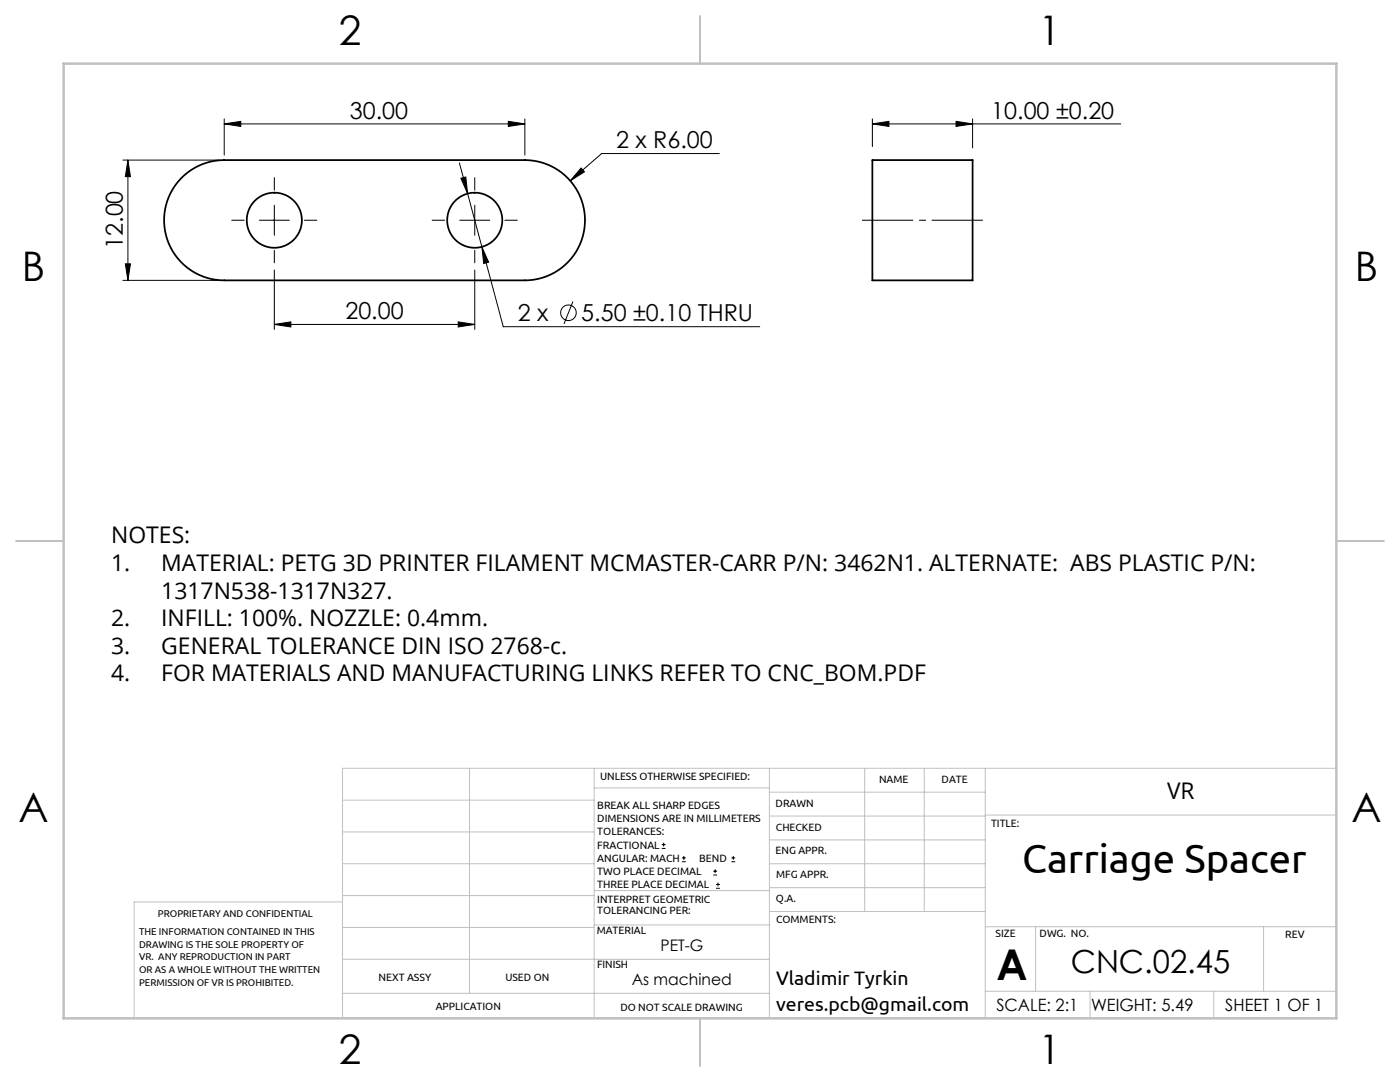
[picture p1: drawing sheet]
<svg xmlns="http://www.w3.org/2000/svg" width="279mm" height="216mm" viewBox="0 0 279 216" stroke-linecap="round" stroke-linejoin="round" font-family="sans-serif">
<g fill="none" stroke="#000" stroke-width=".2">
<path d="M24.5 31.9h19.2M25.5 31.9v24M25.5 31.9l.5 3.3h-1zM44.7 24.7l3.3-.5v1zM44.7 24.7h60M44.7 23.7v7.2M91.7 32.5l8.7 32.7h51.2M92 35.6l1-.3 .3 3.3zM101.4 24.2l3.3 .5-3.3 .5zM104.7 23.7v7.2M116 33.5l.6 .8-2.8 1.8zM143.5 30.6h-23.4l-6.3 5.5"/>
<path d="M174.1 24.7l3.3-.5v1zM174.1 23.7v5.5M174.1 24.7h49.6M190.8 24.2l3.3 .5-3.3 .5zM194.1 23.7v5.8M24.5 55.9h19.2M25 52.6h1l-.5 3.3zM51.7 43.9h6M54.7 40.9v6M54.7 53.9v11.8M91.7 43.9h6M94.7 40.9v6"/>
<path d="M94.7 53.9v11.8M96.2 49.3l1.3 3-1 .3zM54.7 64.7l3.3-.5v1zM54.7 64.7h40M91.4 64.2l3.3 .5-3.3 .5zM114.3 60.2l-1.7 4.4M132.1 169.3h.7M132.1 168.5h.7M132.4 168.2v.7M136.1 171.9h.8M136.1 171.2h.8M136.5 170.8v.8"/>
<path d="M142.3 174.6h.8M142.3 173.8h.8M142.7 173.5v.7M142.9 177.3h.8M142.9 176.5h.8M143.3 176.1v.8M146 171.9h.7M146 171.2h.7M146.3 170.8v.8"/>
<circle cx="113.4" cy="62.4" r="1.56"/>
</g>
<path d="M172.1 43.9h24" fill="none" stroke="#000" stroke-width=".2" stroke-dasharray="15.2 1.3 1.3 1.3" stroke-dashoffset="5.1"/>
<path d="M54.7 37.9v-2.5M94.7 37.9v-2.5M48.7 43.9h-2.5M54.7 49.9v2.5M60.7 43.9h2.5M88.7 43.9h-2.5M94.7 49.9v2.5M100.7 43.9h2.5" fill="none" stroke="#000" stroke-width=".2" stroke-dasharray="15.2 1.3 1.3 1.3"/>
<g fill="none" stroke="#c0c0c0" stroke-width=".2">
<path d="M68.4 159.7h50.2M93.7 153.3v44.9M118.6 153.3v49.9M118.6 157.2h34.9M153.5 153.3v49.9M153.5 158.1h43.1M172.6 153.3v28.6M184.5 153.3v28.6M196.6 153.3v49.9M266.7 153.3h-198.3v49.9M68.4 178.7h50.2M68.4 172.4h50.2"/>
<path d="M68.4 166h50.2M68.4 180h-41.6v23.2M118.6 177.7h35.1M153.5 167.6h43.1M153.5 162.8h43.1M153.5 172.4h43.1M153.5 177.1h43.1M196.6 162.6h70.1M68.4 198.2h85.1M68.4 185.1h50.2M68.4 191.4h50.2M118.6 191.4h34.9"/>
<path d="M118.6 184.6h35.1M153.7 181.9h42.9M196.6 197.8h70.1M196.6 184.9h70.1M206.7 184.9v12.9M217.5 197.8v5.4M242.2 197.8v5.4M252.2 184.9v12.9"/>
</g>
<path d="M139.7 3.2v9.5M3.2 107.9h9.5M266.7 107.9h9.5M139.7 203.2v9.5" fill="none" stroke="#c0c0c0" stroke-width=".25"/>
<path d="M12.7 12.7h254v190.5h-254z" fill="none" stroke="#c0c0c0" stroke-width=".5"/>
<g fill="#000">
<path d="M116 33.5l.6 .8-2.8 1.8z"/>
<path d="M44.7 24.7l3.3-.5v1zM101.4 24.2l3.3 .5-3.3 .5z"/>
<path d="M92 35.6l1.3 3-.3-3.3zM96.2 49.3l.3 3.3 1-.3z"/>
<path d="M190.8 24.2l3.3 .5-3.3 .5zM174.1 24.7l3.3-.5v1z"/>
<path d="M25 52.6h1l-.5 3.3zM25.5 31.9l.5 3.3h-1z"/>
<path d="M54.7 64.7l3.3-.5v1zM91.4 64.2l3.3 .5-3.3 .5z"/>
</g>
<g fill="none" stroke="#000" stroke-width=".35">
<path d="M36.1 35.6a12 12 0 0 1 8.6-3.7h60a12 12 0 0 1 12 12 12 12 0 0 1-12 12h-60a12 12 0 0 1-11-7.3 12 12 0 0 1 2.4-13zM174.1 31.9h20v24h-20z"/>
<circle cx="54.7" cy="43.9" r="5.5"/>
<circle cx="94.7" cy="43.9" r="5.5"/>
</g>
<text font-size="8.5" x="198.9" y="195.5">A</text>
<text font-size="8.2" x="204" y="174.2">Carriage Spacer</text>
<g font-size="8.1">
<text x="67.6" y="8.9">2</text>
<text x="207.3" y="8.9">1</text>
<text x="4.4" y="56.1">B</text>
<text x="270.4" y="56.1">B</text>
<text x="3.7" y="164.1">A</text>
<text x="269.7" y="164.1">A</text>
<text x="67.6" y="212.4">2</text>
<text x="207.3" y="212.4">1</text>
</g>
<text font-size="6.3" x="213.7" y="194.1">CNC.02.45</text>
<g font-size="4.7">
<text x="69.8" y="23.7">30.00</text>
<text x="197.8" y="23.7">10.00 ±0.20</text>
<text x="123" y="29.6">2 x R6.00</text>
<text x="24.5" y="49.7" transform="rotate(-90 24.5 49.7)">12.00</text>
<text x="68.9" y="63.7">20.00</text>
<text x="103.3" y="64.1">2 x</text>
<text x="116" y="64.1">5.50 ±0.10 THRU</text>
</g>
<g font-size="4.6">
<text x="22.2" y="108.4">NOTES:</text>
<text x="22.2" y="113.9">1.</text>
<text x="32.2" y="113.9">MATERIAL: PETG 3D PRINTER FILAMENT MCMASTER-CARR P/N: 3462N1. ALTERNATE: ABS PLASTIC P/N:</text>
<text x="32.2" y="119.4">1317N538-1317N327.</text>
<text x="22.2" y="124.9">2.</text>
<text x="32.2" y="124.9">INFILL: 100%. NOZZLE: 0.4mm.</text>
<text x="22.2" y="130.4">3.</text>
<text x="32.2" y="130.4">GENERAL TOLERANCE DIN ISO 2768-c.</text>
<text x="22.2" y="135.9">4.</text>
<text x="32.2" y="135.9">FOR MATERIALS AND MANUFACTURING LINKS REFER TO CNC_BOM.PDF</text>
<text x="232.9" y="159.4">VR</text>
</g>
<g font-size="3.9">
<text x="154.9" y="196.6">Vladimir Tyrkin</text>
<text x="154.9" y="201.6">veres.pcb@gmail.com</text>
</g>
<g font-size="3.4">
<text x="198.8" y="201.7">SCALE: 2:1</text>
<text x="217.7" y="201.8">WEIGHT: 5.49</text>
<text x="244.5" y="201.7">SHEET 1 OF 1</text>
</g>
<g font-size="3.2">
<text x="131.8" y="189.8">PET-G</text>
<text x="126.1" y="196.6">As machined</text>
</g>
<g font-size="2.1">
<text x="119.8" y="155.6">UNLESS OTHERWISE SPECIFIED:</text>
<text x="119.2" y="161.4">BREAK ALL SHARP EDGES</text>
<text x="154.8" y="161">DRAWN</text>
<text x="175.4" y="156.2">NAME</text>
<text x="187.9" y="156.2">DATE</text>
<text x="119.2" y="164">DIMENSIONS ARE IN MILLIMETERS</text>
<text x="119.2" y="166.7">TOLERANCES:</text>
<text x="154.9" y="165.8">CHECKED</text>
<text x="197.8" y="165">TITLE:</text>
<text x="119.2" y="169.3">FRACTIONAL</text>
<text x="119.2" y="172">ANGULAR: MACH</text>
<text x="139.5" y="172">BEND</text>
<text x="154.8" y="170.5">ENG APPR.</text>
<text x="119.2" y="174.6">TWO PLACE DECIMAL</text>
<text x="119.2" y="177.3">THREE PLACE DECIMAL</text>
<text x="154.9" y="180">Q.A.</text>
<text x="154.9" y="175.2">MFG APPR.</text>
<text x="119.2" y="180.2">INTERPRET GEOMETRIC</text>
<text x="119.2" y="182.3">TOLERANCING PER:</text>
<text x="154.9" y="184.2">COMMENTS:</text>
<text x="119.1" y="186.3">MATERIAL</text>
<text x="198.7" y="187">SIZE</text>
<text x="207.5" y="187">DWG. NO.</text>
<text x="256.5" y="187.1">REV</text>
<text x="75.5" y="195.8">NEXT ASSY</text>
<text x="100.9" y="195.7">USED ON</text>
<text x="119.1" y="193.1">FINISH</text>
<text x="86.9" y="201.6">APPLICATION</text>
<text x="123.8" y="201.6">DO NOT SCALE DRAWING</text>
</g>
<g font-size="2">
<text x="31.5" y="183">PROPRIETARY AND CONFIDENTIAL</text>
<text x="27.8" y="186.6">THE INFORMATION CONTAINED IN THIS</text>
<text x="27.8" y="189.1">DRAWING IS THE SOLE PROPERTY OF</text>
<text x="27.8" y="191.6">VR. ANY REPRODUCTION IN PART</text>
<text x="27.8" y="194.2">OR AS A WHOLE WITHOUT THE WRITTEN</text>
<text x="27.8" y="196.7">PERMISSION OF VR IS PROHIBITED.</text>
</g>
</svg>
